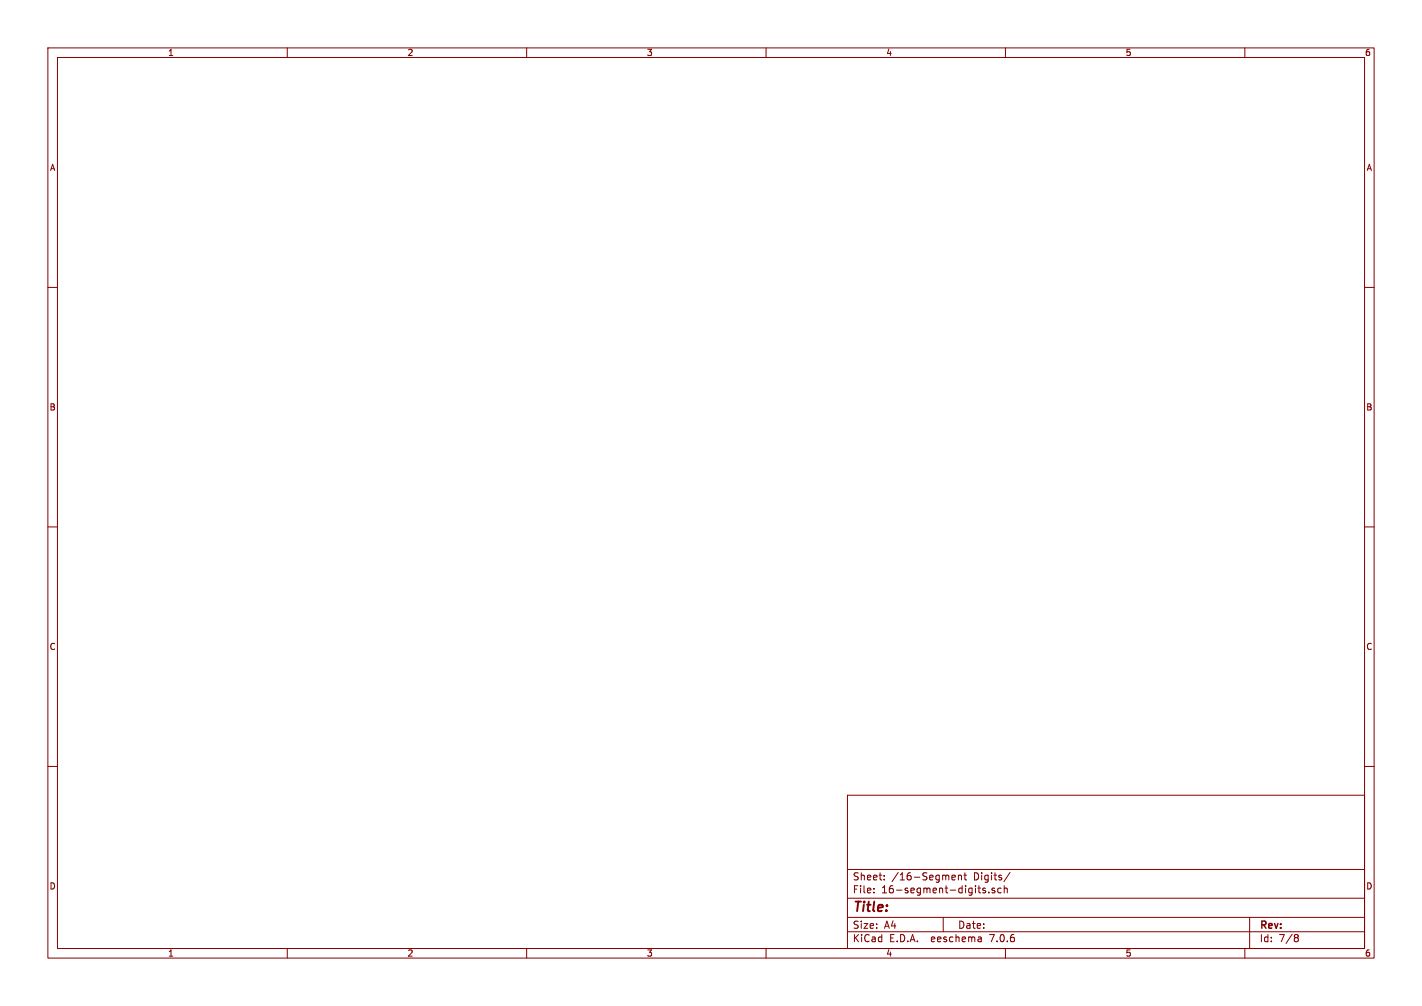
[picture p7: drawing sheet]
<svg xmlns="http://www.w3.org/2000/svg" width="297mm" height="210mm" viewBox="0 0 297 210" stroke-linecap="round" stroke-linejoin="round" font-family="sans-serif">
<g fill="none" stroke="#840000" stroke-width=".21">
<path d="M10 10h277v190h-277zM12 12h273v186h-273zM60 10v2M110 10v2M160 10v2M210 10v2M260 10v2M10 60h2M285 60h2M10 110h2M285 110h2M10 160h2"/>
<path d="M285 160h2M177 166h108v32h-108zM60 198v2M110 198v2M160 198v2M177 194.5h108M177 191.5h108M177 187.5h108M177 181.5h108M182.5 186.3v.1M182.5 185.5v.1M184.7 183.6v.1"/>
<path d="M184.7 182.8v.1M197 191.5v3M198.8 183.5l.2 .2 .5-.1M198.8 182.9l.2-.2h.3l.2 .2v.2l-.7 .1M200.2 182.8l.2-.1 .3 .1 .1 .9M200.2 182.7v1M201.3 182.7h.6M201.5 182.2v1.3l.4 .2M204.9 195.7l.1 .9M205 196.5l-.2 .1M205 196h-.2M205.8 185.5l-.3-.1-.3 .2 .1 .2 .5 .2v.3h-.6"/>
<path d="M206.5 186.3v.1M207.7 185.5l-.3-.1-.2 .2v.2l.5 .2v.3h-.5M209.1 185.5l-.4-.1-.3 .3 .1 .6h.6M209.7 185.5l.3-.1 .3 .1 .1 .9M209.7 184.9v1.5M210 198v2M211 182.1l-1.3 2M260 198v2M261 191.5v6.5M270.6 195.1h.3l.3 .3-.3 .3M270.6 195.7h.3M270.9 195.7l.2 .2 .1 .4-.3 .3h-.3"/>
</g>
<text font-size="2.8" fill="#840000" x="178" y="190.9">Title:</text>
<g font-size="2.1" fill="#840000">
<text x="178" y="184">Sheet:</text>
<text x="186.2" y="184">/16-Segment</text>
<text x="203.4" y="184">Digits/</text>
<text x="178" y="186.7">File:</text>
<text x="184.1" y="186.7">16-segment-digits.sch</text>
<text x="178" y="196.9">KiCad</text>
<text x="178" y="194.1">Size:</text>
<text x="184.7" y="194.1">A4</text>
<text x="185.7" y="196.9">E.D.A.</text>
<text x="194.6" y="196.9">eeschema</text>
<text x="200" y="194.1">Date:</text>
<text x="207" y="196.9">7.0.6</text>
<text x="263" y="194.3">Rev:</text>
<text x="263" y="196.9">Id:</text>
<text x="267.1" y="196.9">7/8</text>
</g>
<g font-size="1.8" fill="#840000">
<text x="35" y="11.9">1</text>
<text x="85" y="11.9">2</text>
<text x="135" y="11.9">3</text>
<text x="185" y="11.9">4</text>
<text x="235" y="11.9">5</text>
<text x="285" y="11.9">6</text>
<text x="10.3" y="35.9">A</text>
<text x="285.3" y="35.9">A</text>
<text x="10.3" y="85.9">B</text>
<text x="285.3" y="85.9">B</text>
<text x="10.3" y="135.9">C</text>
<text x="285.3" y="135.9">C</text>
<text x="10.3" y="185.9">D</text>
<text x="285.3" y="185.9">D</text>
<text x="35" y="199.9">1</text>
<text x="85" y="199.9">2</text>
<text x="135" y="199.9">3</text>
<text x="185" y="199.9">4</text>
<text x="235" y="199.9">5</text>
<text x="285" y="199.9">6</text>
</g>
</svg>
